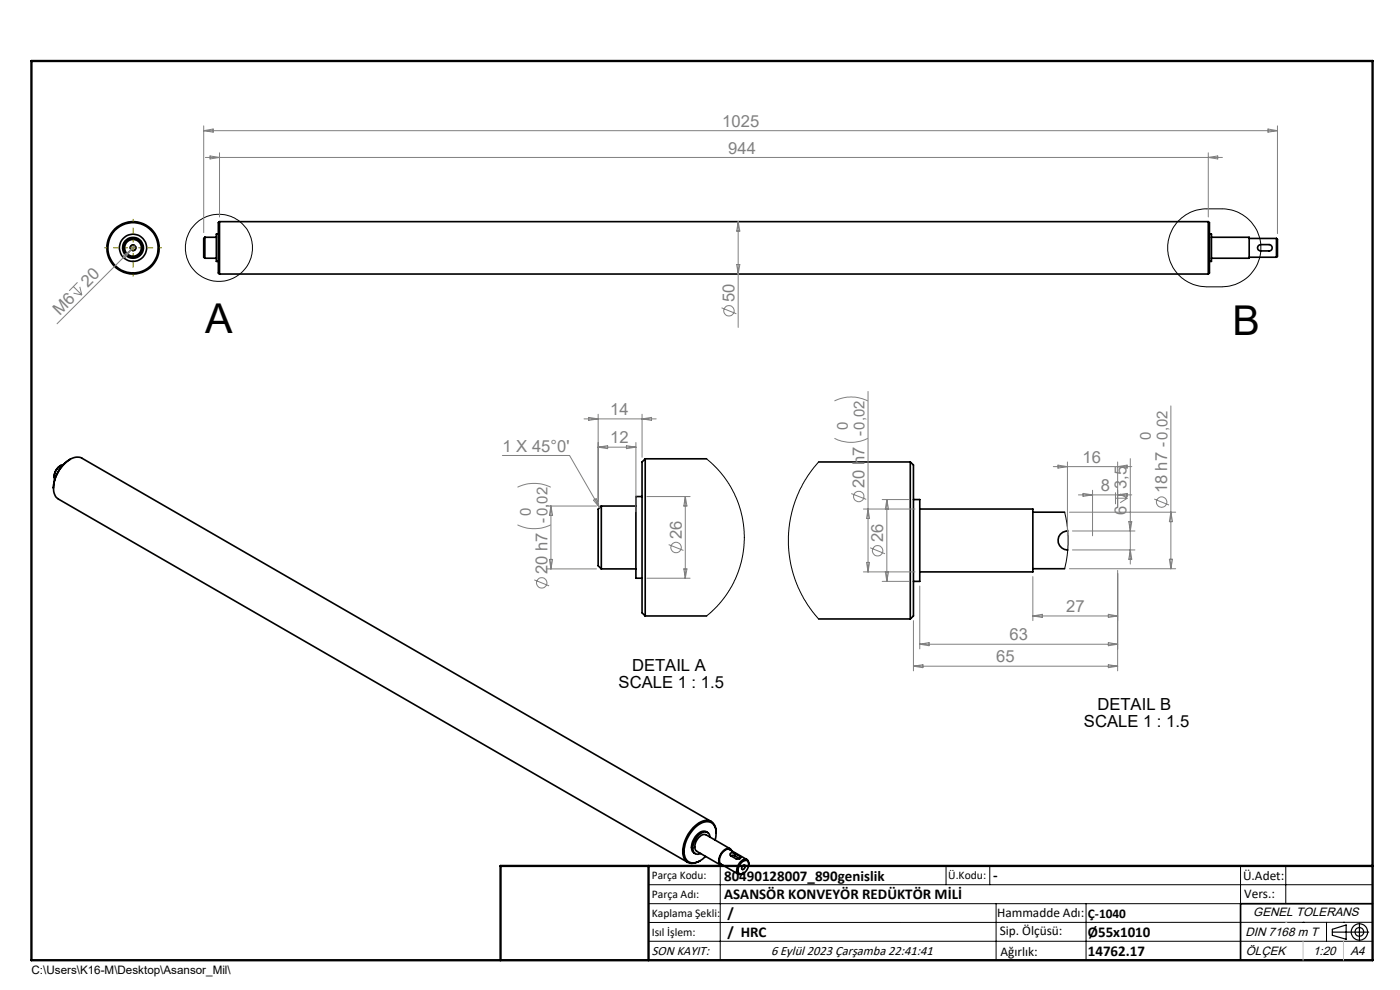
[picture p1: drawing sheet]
<svg xmlns="http://www.w3.org/2000/svg" width="297mm" height="210mm" viewBox="0 0 297 210" stroke-linecap="round" stroke-linejoin="round" font-family="sans-serif">
<g fill="none" stroke="#000" stroke-width=".35">
<path d="M43.5 50.3l-.3 .3v4l.3 .2M43.5 50.3v4.5M43.5 54.8h2.4M43.5 50.3h2.4M46.3 49.7h-.4v5.7h.4M46.6 47l-.3 .2v10.7l.3 .2M46.6 47v11.1M46.6 58.1h209.7M46.6 47h209.7M256.3 47v11.1M256.3 47l.3 .2v10.7l-.3 .2M256.6 49.7h.4v5.7h-.4"/>
<path d="M257 50.3h8v4.5h-8M265 54.6h5.8M265 50.6h5.8M266.9 52.1l.5-.2h1.8a.67 .67 0 0 1 .7 .7 .67 .67 0 0 1-.7 .6h-2l-.4-.5zM270.8 50.6v4M270.8 50.6l.2 .2v3.6l-.2 .2M12.9 98.7a2.74 2.74 0 0 0-1.4 2.5M13.4 98.6a2.71 2.71 0 0 0-1.8 3.2M14.9 97.4a7.5 7.5 0 0 0-3.6 6.2M136.9 97.3l-.7 .7v32l.7 .7M136.9 97.3v33.4M136.9 97.3h13"/>
<path d="M173.7 98h19.4M193.1 98v33.3M193.1 98l.7 .6v32.1l-.7 .6M127.6 107.3l-.7 .7v12l.7 .7M127.6 107.3v13.4M127.6 107.3h7.3M136.2 105.3h-1.3v17.4h1.3M193.8 106h1.3v17.3h-1.3M195.1 108h24v13.3h-24M219.1 108.6h6.7M226.5 112.6a2.01 2.01 0 0 0-2 2 2.01 2.01 0 0 0 2 2.1M127.6 120.7h7.3"/>
<path d="M136.9 130.7h13M173.7 131.3h19.4M219.1 120.6h6.7M150.1 176.6a1.61 1.61 0 0 0-2.3 .6 3.4 3.4 0 0 0-.9 3.4l.6 .5M150.6 177.6a1.13 1.13 0 0 0-.7-1.1 1.13 1.13 0 0 0-1.2 .3 3.5 3.5 0 0 0-1.5 4l.6 .4 .8-.2M150.9 174.3l-133.5-77.1a3.1 3.1 0 0 0-3.6 1.1 6.7 6.7 0 0 0-2.2 6.7l.8 .9 133.5 77M151.7 178.2a3.1 3.1 0 0 0-.8-3.7 3.5 3.5 0 0 0-3.9 1.5 6.4 6.4 0 0 0-1.7 5.9 2.06 2.06 0 0 0 3.3 .6l1.1-.8M151.9 176.7a2.2 2.2 0 0 0-1-2.4 2.2 2.2 0 0 0-2.6 .2 7.5 7.5 0 0 0-3.3 7 2.08 2.08 0 0 0 3.4 1.2l.1-.1M154.9 180l-5.1-2.9a1.94 1.94 0 0 0-2.2 1.5 1.55 1.55 0 0 0 .2 2l5.1 2.9M155 181.5l1.1 .7a.64 .64 0 0 0 1-.4l-.1-.1M155 181.5h.9M155.2 180.5a.94 .94 0 0 0-1.6-.1 2.49 2.49 0 0 0-.9 2.9l.4 .3h.3"/>
<path d="M155.9 181a.54 .54 0 0 0-.7-.1 .54 .54 0 0 0-.3 .5l.1 .1M155.9 181l1.1 .7M155.9 181.5l1 .6M155.9 181v.5M157 181.7v.4M157.2 183.1a.9 .9 0 0 1 .7-.6 .9 .9 0 0 1 .9 .4 2.2 2.2 0 0 1-1.6 2.5 1.07 1.07 0 0 1-.4-1.7zM157.6 183.6l.3-.1a.52 .52 0 0 1 .1 .6 .52 .52 0 0 1-.6 .3l-.1-.3zM158.5 182.3l-3.7-2.1a1.96 1.96 0 0 0-2.2 2v.6l.3 .4 3.8 2.2M158.9 183.3a.85 .85 0 0 0-.5-1 .85 .85 0 0 0-1 .3 2.25 2.25 0 0 0-.9 2.7l.6 .2 .6-.2M291.2 191.7h-28v12"/>
<circle cx="28.2" cy="52.6" r="2.88"/>
<circle cx="28.2" cy="52.6" r="2.22"/>
<circle cx="28.2" cy="52.6" r=".58"/>
<circle cx="28.2" cy="52.6" r="2"/>
<circle cx="28.2" cy="52.6" r="1.78"/>
<circle cx="28.2" cy="52.6" r="5.3"/>
<circle cx="28.2" cy="52.6" r="5.6"/>
</g>
<g fill="none" stroke="#000" stroke-width=".21">
<path d="M27.6 52.7a.66 .66 0 0 1 .6-.8 .66 .66 0 0 1 .7 .8 .66 .66 0 0 1-.9 .5M249.8 47.1a8.2 8.2 0 0 1 6.2-2.8h3.2a8.3 8.3 0 0 1 8.3 8.3 8.3 8.3 0 0 1-8.3 8.2h-3.2a8.3 8.3 0 0 1-7.5-4.8 8.3 8.3 0 0 1 1.3-8.9zM149.9 97.3l2.2 2 1.5 1.8 1 1.4 1.3 2.4 .8 1.9 .7 2.8 .5 3.8-.1 2.4-.2 1.9-.6 2.5-.9 2.5-1.4 2.5-1 1.6-1.5 1.7-2.3 2.2M173.7 98l-1.5 1.7-1.3 2-1.8 3.5-.8 2.3-.6 2.3-.4 3.8v2.1l.2 2.5 .4 2.3 .8 2.5 1.8 4 1.7 2.5 1.5 1.8M225.8 108.6l.6 2.7 .2 2.3-.2 4.2-.6 2.8M137.6 187.7h153.6M137.6 191.7h153.6M137.6 199.7h153.6M152.8 183.7v20M157.6 183.6l.3-.2a.6 .6 0 0 1 .2 .7 .6 .6 0 0 1-.5 .4l-.3-.2zM200.7 183.7v4M210 183.7v4"/>
<path d="M211.3 191.7v12M230.4 191.7v12M263.2 183.7v20M272.8 183.7v8M276.4 195.6h.1M281.4 195.6v4.1M285 195.6h.1M291.2 195.6l-153.6 .1"/>
<circle cx="46.4" cy="52.6" r="7.1"/>
</g>
<g fill="none" stroke="#808080" stroke-width=".21">
<path d="M43.2 26.7v22.6M43.2 27.7h227.8M43.2 27.7l2-.3v.6zM43.6 33.4h215.7M44.6 33.1l2 .3-2 .3zM46.6 32.4v13.6M256.3 32.4v13.6M256.3 33.4l2-.3v.6zM269 27.4l2 .3-2 .3zM271 26.7v22.9M16.4 59.9l-1.7 1.8M26.1 54.2l1.7-1.2-1.2 1.7z"/>
<path d="M27.8 53l-15.7 15.7M28.7 52.1l-.9 .9M156.3 56.1h.7l-.4 2zM156.6 47v22.5M156.6 47l.4 2h-.7zM15.6 60.8l1.8 1.8M15.6 62.2l1.8 .4M16.9 60.8l.5 1.8M153.1 65.3l3.1 1.3M106.6 96.6h14.2l6.4 11.1M123.9 88.9h15.3M124.9 88.5l2 .4-2 .3z"/>
<path d="M126.9 87.9v19.1M126.9 94.9h8M126.9 94.9l2-.4v.7zM132.9 94.5l2 .4-2 .3zM134.9 93.9v14.6M136.2 87.9v9.1M136.2 88.9l2-.4v.7zM177 93a7.8 7.8 0 0 0 7.1 0M177 85a7.8 7.8 0 0 1 7.1 0M184.1 83v38.3M223.4 99h16.7M224.4 98.7l2 .3-2 .3z"/>
<path d="M226.4 98v15.7M237.1 98v9.7M237.1 99l2-.3v.6zM239.8 97.3v22.4M248.4 86.1v34.5M109.8 111.3a8.1 8.1 0 0 0 7 0M109.8 103.4a8.1 8.1 0 0 1 7 0M115.9 107.3h10.6M116.6 118.7h.6l-.3 2zM116.9 107.3v13.4M116.9 107.3l.3 2h-.6zM125.9 106.1l.6-.3 .7 1.9z"/>
<path d="M137.2 105.3h9.2M141.9 115.5l3.1 1.3M145.4 105.3v17.4M145.4 105.3l.3 2h-.6zM180.6 104.7l3.2 1.2M183.2 108h10.9M183.8 119.3h.7l-.4 2zM184.1 108l.4 2h-.7zM184.6 116.2l3.1 1.3M187.1 106h5.7M188.1 106v17.3M188.1 106l.4 2"/>
<path d="M188.1 106l-.3 2M226.9 108.6h22.5M227.5 112.6h13.3M227.5 116.7h13.3M228.8 105h11.3M229.8 104.7l2 .3-2 .3zM231.8 104v9.7M236.6 104.4v2.6M236.6 105.7h2.5M237.1 105l2-.3v.6zM237.6 104.8l1.5 .9M239.1 105.7l-1.5 .9"/>
<path d="M239.5 110.7h.6l-.3 1.9zM239.8 116.7l.3 1.9h-.6zM244.9 105.9l3.1 1.2M248.1 118.6h.6l-.3 2zM248.4 108.6l.3 2.1h-.6zM113.3 123l3.2 1.3M115.9 120.7h10.6M137.2 122.7h9.2M145.1 120.7h.6l-.3 2zM183.2 121.3h10.9M187.1 123.3h5.7M187.8 121.3l.3 2"/>
<path d="M188.5 121.3l-.4 2M193.8 131.6v10.7M195.1 124.3v13.3M195.1 136.7h42M195.1 136.7l2-.4v.7zM219.1 122.3v9.3M219.1 130.7h18M219.1 130.7l2-.4v.7zM226.9 120.6h22.5M235.1 130.3l2 .4-2 .3zM235.1 136.3l2 .4-2 .3zM237.1 121v21.3"/>
<path d="M193.8 141.3h43.3M193.8 141.3l2-.3v.6zM235.1 141l2 .3-2 .3z"/>
<circle cx="154.6" cy="65.9" r="1.09"/>
<circle cx="143.4" cy="116.1" r="1.1"/>
<circle cx="182.2" cy="105.3" r="1.12"/>
<circle cx="186.2" cy="116.8" r="1.09"/>
<circle cx="246.4" cy="106.5" r="1.1"/>
<circle cx="114.9" cy="123.6" r="1.09"/>
</g>
<g fill="none" stroke="#000" stroke-width=".25">
<path d="M282.6 197.7h7.8M282.6 197.1l3-.9v3l-3-.8zM288.4 195.8v3.8M106.2 203.7h185"/>
<circle cx="288.4" cy="197.7" r="1.74"/>
<circle cx="288.4" cy="197.7" r=".93"/>
</g>
<path d="M27.1 52.6h-5M28.2 51.4v-5M28.2 53.7v5M29.3 52.6h5" fill="none" stroke="#808000" stroke-width=".21" stroke-dasharray="15.2 1.3 1.3 1.3" stroke-dashoffset="14.6" stroke-linecap="butt"/>
<path d="M27.7 52.6h1.1M28.2 52v1.1" fill="none" stroke="#808000" stroke-width=".21"/>
<path d="M6.7 12.9h284.5v190.8h-284.5zM137.6 183.7v20M291.2 183.7h-185v20" fill="none" stroke="#000" stroke-width=".5"/>
<path d="M276.4 199.7v4M285 199.7v4" fill="none" stroke="#c0c0c0" stroke-width=".21"/>
<path d="M272.8 195.6h.1" fill="none" stroke="#c0c0c0" stroke-width=".25"/>
<g font-size="8.7">
<text x="43.6" y="70.6">A</text>
<text x="261.5" y="71.1">B</text>
</g>
<g font-size="3.5" fill="#808080">
<text x="153.2" y="26.9">1025</text>
<text x="154.5" y="32.6">944</text>
<text x="18.6" y="61.1" transform="rotate(-45 18.6 61.1)">20</text>
<text x="155.8" y="64.1" transform="rotate(-90 155.8 64.1)">50</text>
<text x="12.7" y="67" transform="rotate(-45 12.7 67)">M6</text>
<text x="129.4" y="88.1">14</text>
<text x="106.6" y="95.8">1 X 45°0'</text>
<text x="129.5" y="94.1">12</text>
<text x="229.6" y="98.2">16</text>
<text x="183.4" y="103.5" transform="rotate(-90 183.4 103.5)">20 h7 -0,02</text>
<text x="233.5" y="104.2">8</text>
<text x="239" y="103.7" transform="rotate(-90 239 103.7)">3,5</text>
<text x="247.6" y="104.7" transform="rotate(-90 247.6 104.7)">18 h7 -0,02</text>
<text x="239" y="109.2" transform="rotate(-90 239 109.2)">6</text>
<text x="144.6" y="114.3" transform="rotate(-90 144.6 114.3)">26</text>
<text x="187.4" y="115" transform="rotate(-90 187.4 115)">26</text>
<text x="116.1" y="121.8" transform="rotate(-90 116.1 121.8)">20 h7 -0,02</text>
<text x="226.2" y="129.8">27</text>
<text x="214.2" y="135.8">63</text>
<text x="211.3" y="140.5">65</text>
</g>
<g font-size="3.5">
<text x="134.1" y="142.3">DETAIL A</text>
<text x="131.2" y="145.9">SCALE 1 : 1.5</text>
<text x="230" y="154.2">SCALE 1 : 1.5</text>
<text x="232.8" y="150.7">DETAIL B</text>
</g>
<g font-size="3.2" fill="#808080">
<text x="179.9" y="91.2" transform="rotate(-90 179.9 91.2)">0</text>
<text x="244.1" y="93.3" transform="rotate(-90 244.1 93.3)">0</text>
<text x="112.6" y="109.5" transform="rotate(-90 112.6 109.5)">0</text>
</g>
<g font-size="3.2">
<text x="153.6" y="186.8">80490128007_890genislik</text>
<text x="153.6" y="190.8">ASANSÖR KONVEYÖR REDÜKTÖR MİLİ</text>
<text x="210.7" y="186.6">-</text>
<text x="154.3" y="194.8">/</text>
<text x="154.3" y="198.8">/ HRC</text>
<text x="230.8" y="198.7">Ø55x1010</text>
<text x="230.8" y="202.8">14762.17</text>
</g>
<g font-size="2.8">
<text x="263.7" y="186.7">Ü.Adet:</text>
<text x="263.9" y="190.5">Vers.:</text>
<text x="211.5" y="194.5">Hammadde Adı:</text>
<text x="230.8" y="194.7">Ç-1040</text>
<text x="138.3" y="202.6">SON KAYIT:</text>
<text x="163.6" y="202.6">6 Eylül 2023 Çarşamba 22:41:41</text>
<text x="212.1" y="198.4">Sip. Ölçüsü:</text>
<text x="212.2" y="202.7">Ağırlık:</text>
</g>
<g font-size="2.6">
<text x="265.9" y="194.4">GENEL TOLERANS</text>
<text x="264.2" y="198.5">DIN 7168 m T</text>
<text x="264.3" y="202.6">ÖLÇEK</text>
<text x="278.5" y="202.6">1:20</text>
<text x="286.5" y="202.6">A4</text>
</g>
<g font-size="2.5">
<text x="138.3" y="186.4">Parça Kodu:</text>
<text x="138.3" y="190.5">Parça Adı:</text>
<text x="201.2" y="186.5">Ü.Kodu:</text>
<text x="138.3" y="194.5">Kaplama Şekli:</text>
<text x="138.3" y="198.6">Isıl İşlem:</text>
<text x="6.7" y="206.7">C:\Users\K16-M\Desktop\Asansor_Mil\</text>
</g>
</svg>
